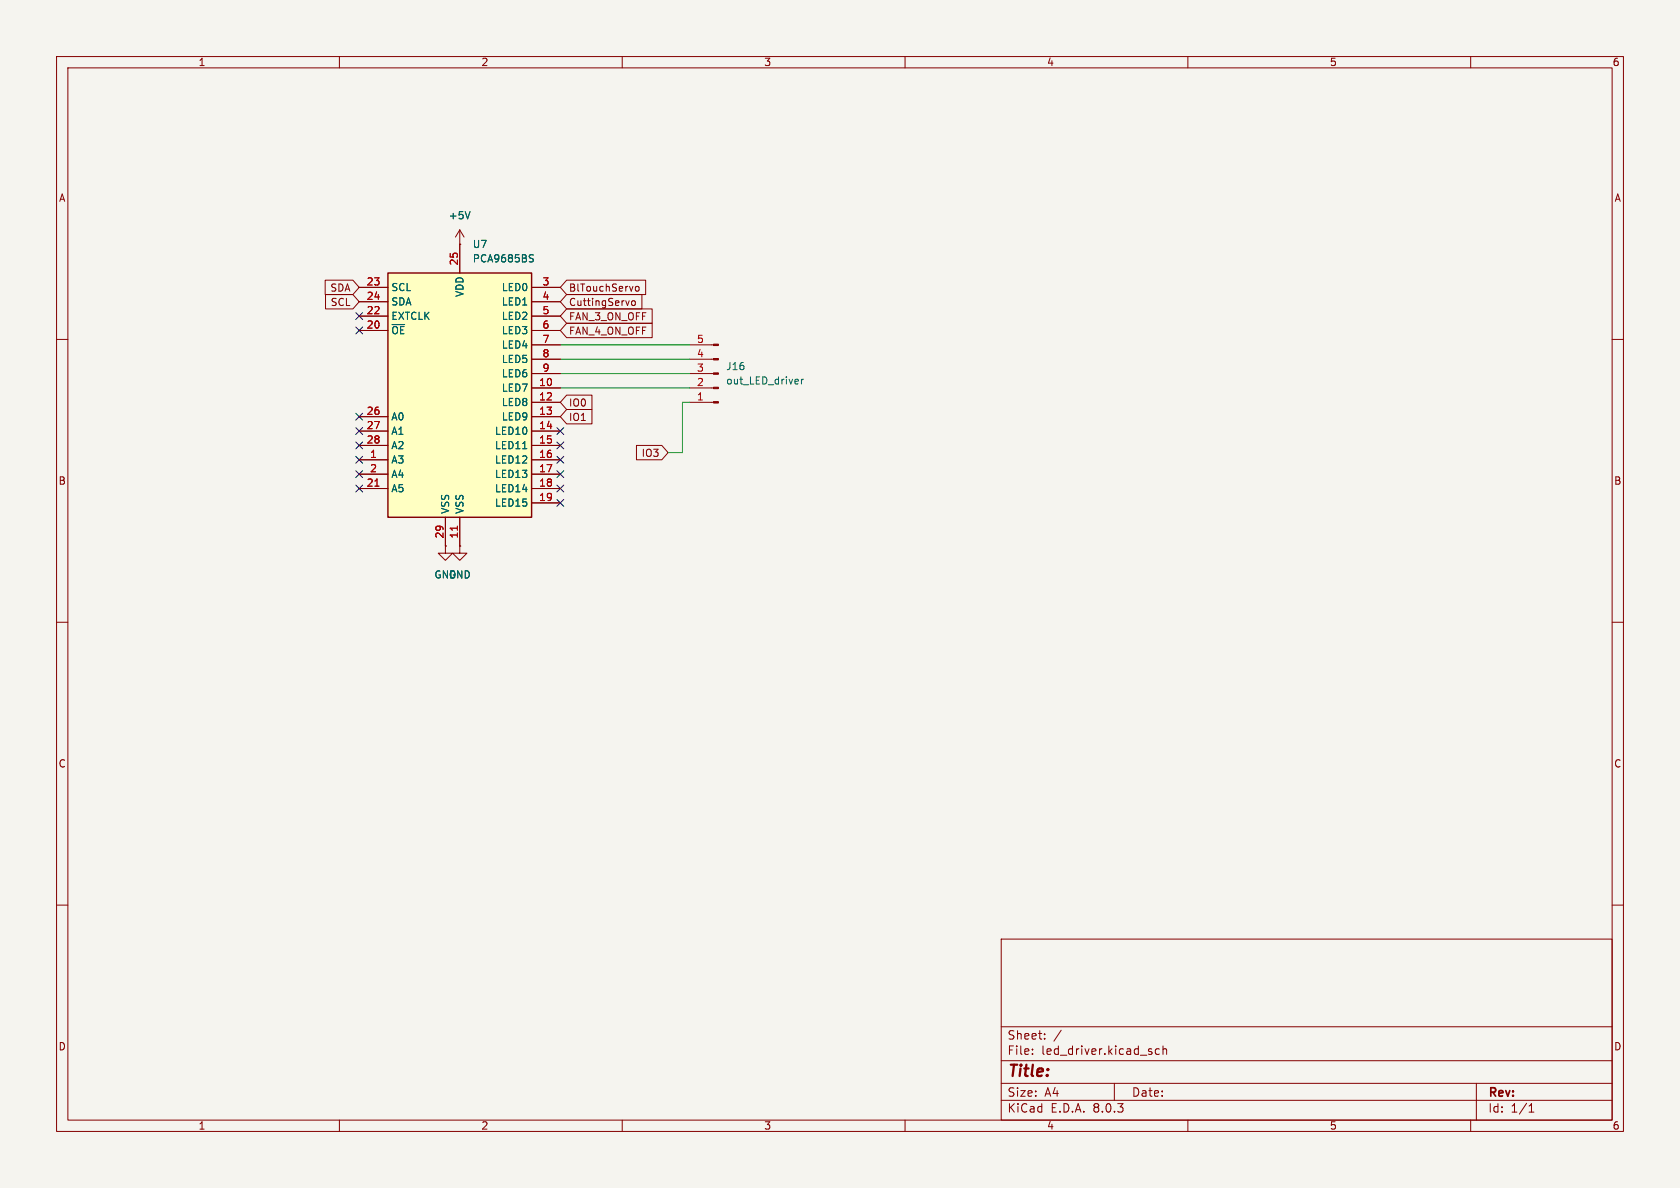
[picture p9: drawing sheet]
<svg xmlns="http://www.w3.org/2000/svg" width="297mm" height="210mm" viewBox="0 0 297 210" stroke-linecap="round" stroke-linejoin="round" font-family="sans-serif">
<path d="M0 0h297v210h-297z" fill="#f5f4ef" stroke="#f5f4ef" stroke-width=".18"/>
<g fill="none" stroke="#840000" stroke-width=".18">
<path d="M10 10h277v190h-277zM12 12h273v186h-273zM60 10v2M110 10v2M160 10v2M210 10v2M260 10v2M10 60h2M81.3 43.2h.1M81.3 40.6l-.8 1.3M81.3 40.6v2.6M81.3 40.6l.7 1.3"/>
<path d="M285 60h2M121.9 61h4.2M121.9 63.5h4.2M121.9 66h4.2M121.9 68.6h4.2M121.9 71.1h4.2M78.7 96.5v1.3h1.3l-1.3 1.3-1.2-1.3h1.2M78.7 96.5h.1M81.3 96.5v1.3h1.2l-1.2 1.3-1.3-1.3h1.3M81.3 96.5h.1M10 110h2M285 110h2"/>
<path d="M10 160h2M285 160h2M177 166h108v32h-108zM60 198v2M110 198v2M160 198v2M177 194.5h108M177 191.5h108M177 187.5h108M177 181.5h108M182.5 186.3v.1M182.5 185.5v.1"/>
<path d="M184.7 183.6v.1M184.7 182.8v.1M187.6 182.1l-1.3 2M197 191.5v3M205 185.5l-.5-.1-.3 .3v.4l.2 .2h.6M205.6 185.5l.2-.1 .4 .1v.9M205.6 184.9v1.5M210 198v2M260 198v2M261 191.5v6.5M270.3 196.6h.9M270.3 195.5l.4-.4v1.5"/>
</g>
<g fill="#840000" stroke="#840000" stroke-width=".18">
<path d="M126.1 60.8h.9v.3h-.9z"/>
<path d="M126.1 63.4h.9v.2h-.9z"/>
<path d="M126.1 65.9h.9v.3h-.9z"/>
<path d="M126.1 68.5h.9v.2h-.9z"/>
<path d="M126.1 71h.9v.2h-.9z"/>
</g>
<path d="M83.1 37.4l-.4 1.3M141.7 67v.9M142 67l-.3 .3" fill="none" stroke="#006464" stroke-width=".18"/>
<path d="M68.6 48.3h25.4v43.1h-25.4z" fill="#ffffc2"/>
<path d="M68.6 48.3h25.4v43.1h-25.4z" fill="none" stroke="#840000" stroke-width=".25"/>
<g fill="none" stroke="#840000" stroke-width=".18">
<path d="M57.5 49.5h4.9l1.1 1.3-1.1 1.3h-4.9zM57.5 52.1h4.9l1.1 1.2-1.1 1.3h-4.9zM63.5 58.4h5.1M63.5 55.9h5.1M63.5 50.8h5.1M63.5 53.3h5.1M81.3 43.2h.1M81.3 43.2v5.1M94 58.4h5.1M94 55.9h5.1M94 50.8h5.1M94 53.3h5.1"/>
<path d="M100.2 49.5h13.9v2.6h-13.9l-1.1-1.3zM100.2 57.1h15.1v2.6h-15.1l-1.1-1.3zM100.2 52.1h13.3v2.5h-13.3l-1.1-1.3zM100.2 54.6h15.1v2.6h-15.1l-1.1-1.3zM111.7 53.3l.2-.1 .4 .1v.5l-.1 .1-.3 .1-.2-.1zM112.4 50.7l.2-.1 .3 .1 .1 .5-.1 .2-.3 .1-.2-.2zM63.5 73.7h5.1M63.5 76.2h5.1M63.5 78.7h5.1M94 68.6h5.1M94 71.1h5.1M94 73.7h5.1"/>
<path d="M94 76.2h5.1M94 78.7h5.1M94 61h5.1M94 63.5h5.1M94 66h5.1M100.2 69.8h4.5v2.6h-4.5l-1.1-1.3zM100.2 72.4h4.5v2.5h-4.5l-1.1-1.2zM112.5 78.7h4.5l1.1 1.3-1.1 1.3h-4.5zM63.5 81.3h5.1M63.5 83.8h5.1M63.5 86.4h5.1M78.7 96.5h.1"/>
<path d="M78.7 91.4v5.1M81.3 96.5h.1M81.3 91.4v5.1M94 81.3h5.1M94 83.8h5.1M94 86.4h5.1M94 88.9h5.1"/>
</g>
<path d="M66.3 85.9h.7M80.9 93v.7" fill="none" stroke="#a90000" stroke-width=".18"/>
<path d="M83.1 37.4l-.4 1.3M93.8 45.6l.4 .2 .1 .3-.3 .2h-.3M93.8 45l.5 .1M92.4 79.3h.7" fill="none" stroke="#006464" stroke-width=".18"/>
<path d="M99.1 66h22.8M99.1 63.5h22.8M99.1 61h22.8M99.1 68.6h22.8M121.9 71.1h-1.3v8.9h-2.5" fill="none" stroke="#009600" stroke-width=".18"/>
<g fill="none" stroke="#000084" stroke-width=".18">
<path d="M62.9 55.3l1.2 1.2M62.9 57.8l1.2 1.2M64.1 55.3l-1.2 1.2M64.1 57.8l-1.2 1.2M62.9 73.1l1.2 1.2M62.9 75.6l1.2 1.2M62.9 78.1l1.2 1.2M64.1 73.1l-1.2 1.2M64.1 75.6l-1.2 1.2M64.1 78.1l-1.2 1.2M98.5 78.1l1.2 1.2M98.5 75.6l1.2 1.2"/>
<path d="M99.7 78.1l-1.2 1.2M99.7 75.6l-1.2 1.2M62.9 80.7l1.2 1.2M62.9 83.2l1.2 1.2M62.9 85.8l1.2 1.2M64.1 80.7l-1.2 1.2M64.1 83.2l-1.2 1.2M64.1 85.8l-1.2 1.2M98.5 85.8l1.2 1.2M98.5 88.3l1.2 1.2M98.5 80.7l1.2 1.2M98.5 83.2l1.2 1.2"/>
<path d="M99.7 85.8l-1.2 1.2M99.7 88.3l-1.2 1.2M99.7 80.7l-1.2 1.2M99.7 83.2l-1.2 1.2"/>
</g>
<text font-size="2.8" fill="#840000" x="178" y="190.9">Title:</text>
<g font-size="2.1" fill="#840000">
<text x="178" y="184">Sheet:</text>
<text x="178" y="186.7">File:</text>
<text x="184.1" y="186.7">led_driver.kicad_sch</text>
<text x="178" y="196.9">KiCad</text>
<text x="178" y="194.1">Size:</text>
<text x="184.7" y="194.1">A4</text>
<text x="185.7" y="196.9">E.D.A.</text>
<text x="193.3" y="196.9">8.0.3</text>
<text x="200" y="194.1">Date:</text>
<text x="263" y="194.3">Rev:</text>
<text x="263" y="196.9">Id:</text>
<text x="267.1" y="196.9">1/1</text>
</g>
<g font-size="1.8" fill="#840000">
<text x="35" y="11.9">1</text>
<text x="85" y="11.9">2</text>
<text x="135" y="11.9">3</text>
<text x="185" y="11.9">4</text>
<text x="235" y="11.9">5</text>
<text x="285" y="11.9">6</text>
<text x="10.3" y="35.9">A</text>
<text x="285.3" y="35.9">A</text>
<text x="58.3" y="51.8">SDA</text>
<text x="100.5" y="51.8">BlTouchServo</text>
<text x="58.4" y="54.3">SCL</text>
<text x="100.5" y="59.4">FAN_4_ON_OFF</text>
<text x="100.5" y="54.3">CuttingServo</text>
<text x="100.5" y="56.8">FAN_3_ON_OFF</text>
<text x="100.5" y="72.1">IO0</text>
<text x="100.5" y="74.6">IO1</text>
<text x="113.3" y="81">IO3</text>
<text x="10.3" y="85.9">B</text>
<text x="285.3" y="85.9">B</text>
<text x="10.3" y="135.9">C</text>
<text x="285.3" y="135.9">C</text>
<text x="10.3" y="185.9">D</text>
<text x="285.3" y="185.9">D</text>
<text x="35" y="199.9">1</text>
<text x="85" y="199.9">2</text>
<text x="135" y="199.9">3</text>
<text x="185" y="199.9">4</text>
<text x="235" y="199.9">5</text>
<text x="285" y="199.9">6</text>
</g>
<g font-size="1.8" fill="#006464">
<text x="79.2" y="39">+5V</text>
<text x="83.5" y="44">U7</text>
<text x="83.5" y="46.6">PCA9685BS</text>
<text x="69.1" y="51.7">SCL</text>
<text x="82.1" y="52.6" transform="rotate(-90 82.1 52.6)">VDD</text>
<text x="88.6" y="51.7">LED0</text>
<text x="69.1" y="59.3">~{OE}</text>
<text x="69.1" y="56.7">EXTCLK</text>
<text x="69.1" y="54.2">SDA</text>
<text x="88.6" y="54.2">LED1</text>
<text x="88.6" y="56.7">LED2</text>
<text x="88.6" y="59.3">LED3</text>
<text x="88.6" y="61.8">LED4</text>
<text x="88.6" y="64.4">LED5</text>
<text x="128.3" y="65.6">J16</text>
<text x="88.6" y="69.4">LED7</text>
<text x="88.6" y="72">LED8</text>
<text x="88.6" y="66.9">LED6</text>
<text x="128.3" y="68.2">out_LED_driver</text>
<text x="69.1" y="74.5">A0</text>
<text x="69.1" y="77.1">A1</text>
<text x="87.4" y="77.1">LED10</text>
<text x="88.6" y="74.5">LED9</text>
<text x="69.1" y="82.1">A3</text>
<text x="69.1" y="79.6">A2</text>
<text x="87.4" y="79.6">LED11</text>
<text x="87.4" y="82.1">LED12</text>
<text x="69.1" y="84.7">A4</text>
<text x="69.1" y="87.2">A5</text>
<text x="87.4" y="84.7">LED13</text>
<text x="87.4" y="87.2">LED14</text>
<text x="87.4" y="89.8">LED15</text>
<text x="79.6" y="90.9" transform="rotate(-90 79.6 90.9)">VSS</text>
<text x="82.1" y="90.9" transform="rotate(-90 82.1 90.9)">VSS</text>
<text x="76.7" y="102.5">GND</text>
<text x="79.2" y="102.5">GND</text>
</g>
<g font-size="1.8" fill="#a90000">
<text x="81" y="47" transform="rotate(-90 81 47)">25</text>
<text x="64.7" y="50.5">23</text>
<text x="64.7" y="53.1">24</text>
<text x="95.8" y="50.5">3</text>
<text x="95.8" y="53.1">4</text>
<text x="64.7" y="58.2">20</text>
<text x="64.7" y="55.6">22</text>
<text x="95.8" y="55.6">5</text>
<text x="95.8" y="58.2">6</text>
<text x="95.8" y="60.7">7</text>
<text x="95.8" y="63.2">8</text>
<text x="95.8" y="65.8">9</text>
<text x="123.1" y="65.8">3</text>
<text x="123.1" y="63.2">4</text>
<text x="123.1" y="60.7">5</text>
<text x="95.2" y="68.3">10</text>
<text x="95.2" y="70.9">12</text>
<text x="123.1" y="70.9">1</text>
<text x="123.1" y="68.3">2</text>
<text x="64.7" y="73.4">26</text>
<text x="64.7" y="75.9">27</text>
<text x="95.2" y="73.4">13</text>
<text x="95.2" y="75.9">14</text>
<text x="64.7" y="78.5">28</text>
<text x="65.3" y="81">1</text>
<text x="65.3" y="83.6">2</text>
<text x="95.2" y="78.5">15</text>
<text x="95.2" y="81">16</text>
<text x="95.2" y="83.6">17</text>
<text x="64.7" y="86.1">21</text>
<text x="95.2" y="86.1">18</text>
<text x="95.2" y="88.6">19</text>
<text x="78.5" y="95.3" transform="rotate(-90 78.5 95.3)">29</text>
<text x="81" y="95.3" transform="rotate(-90 81 95.3)">11</text>
</g>
</svg>
